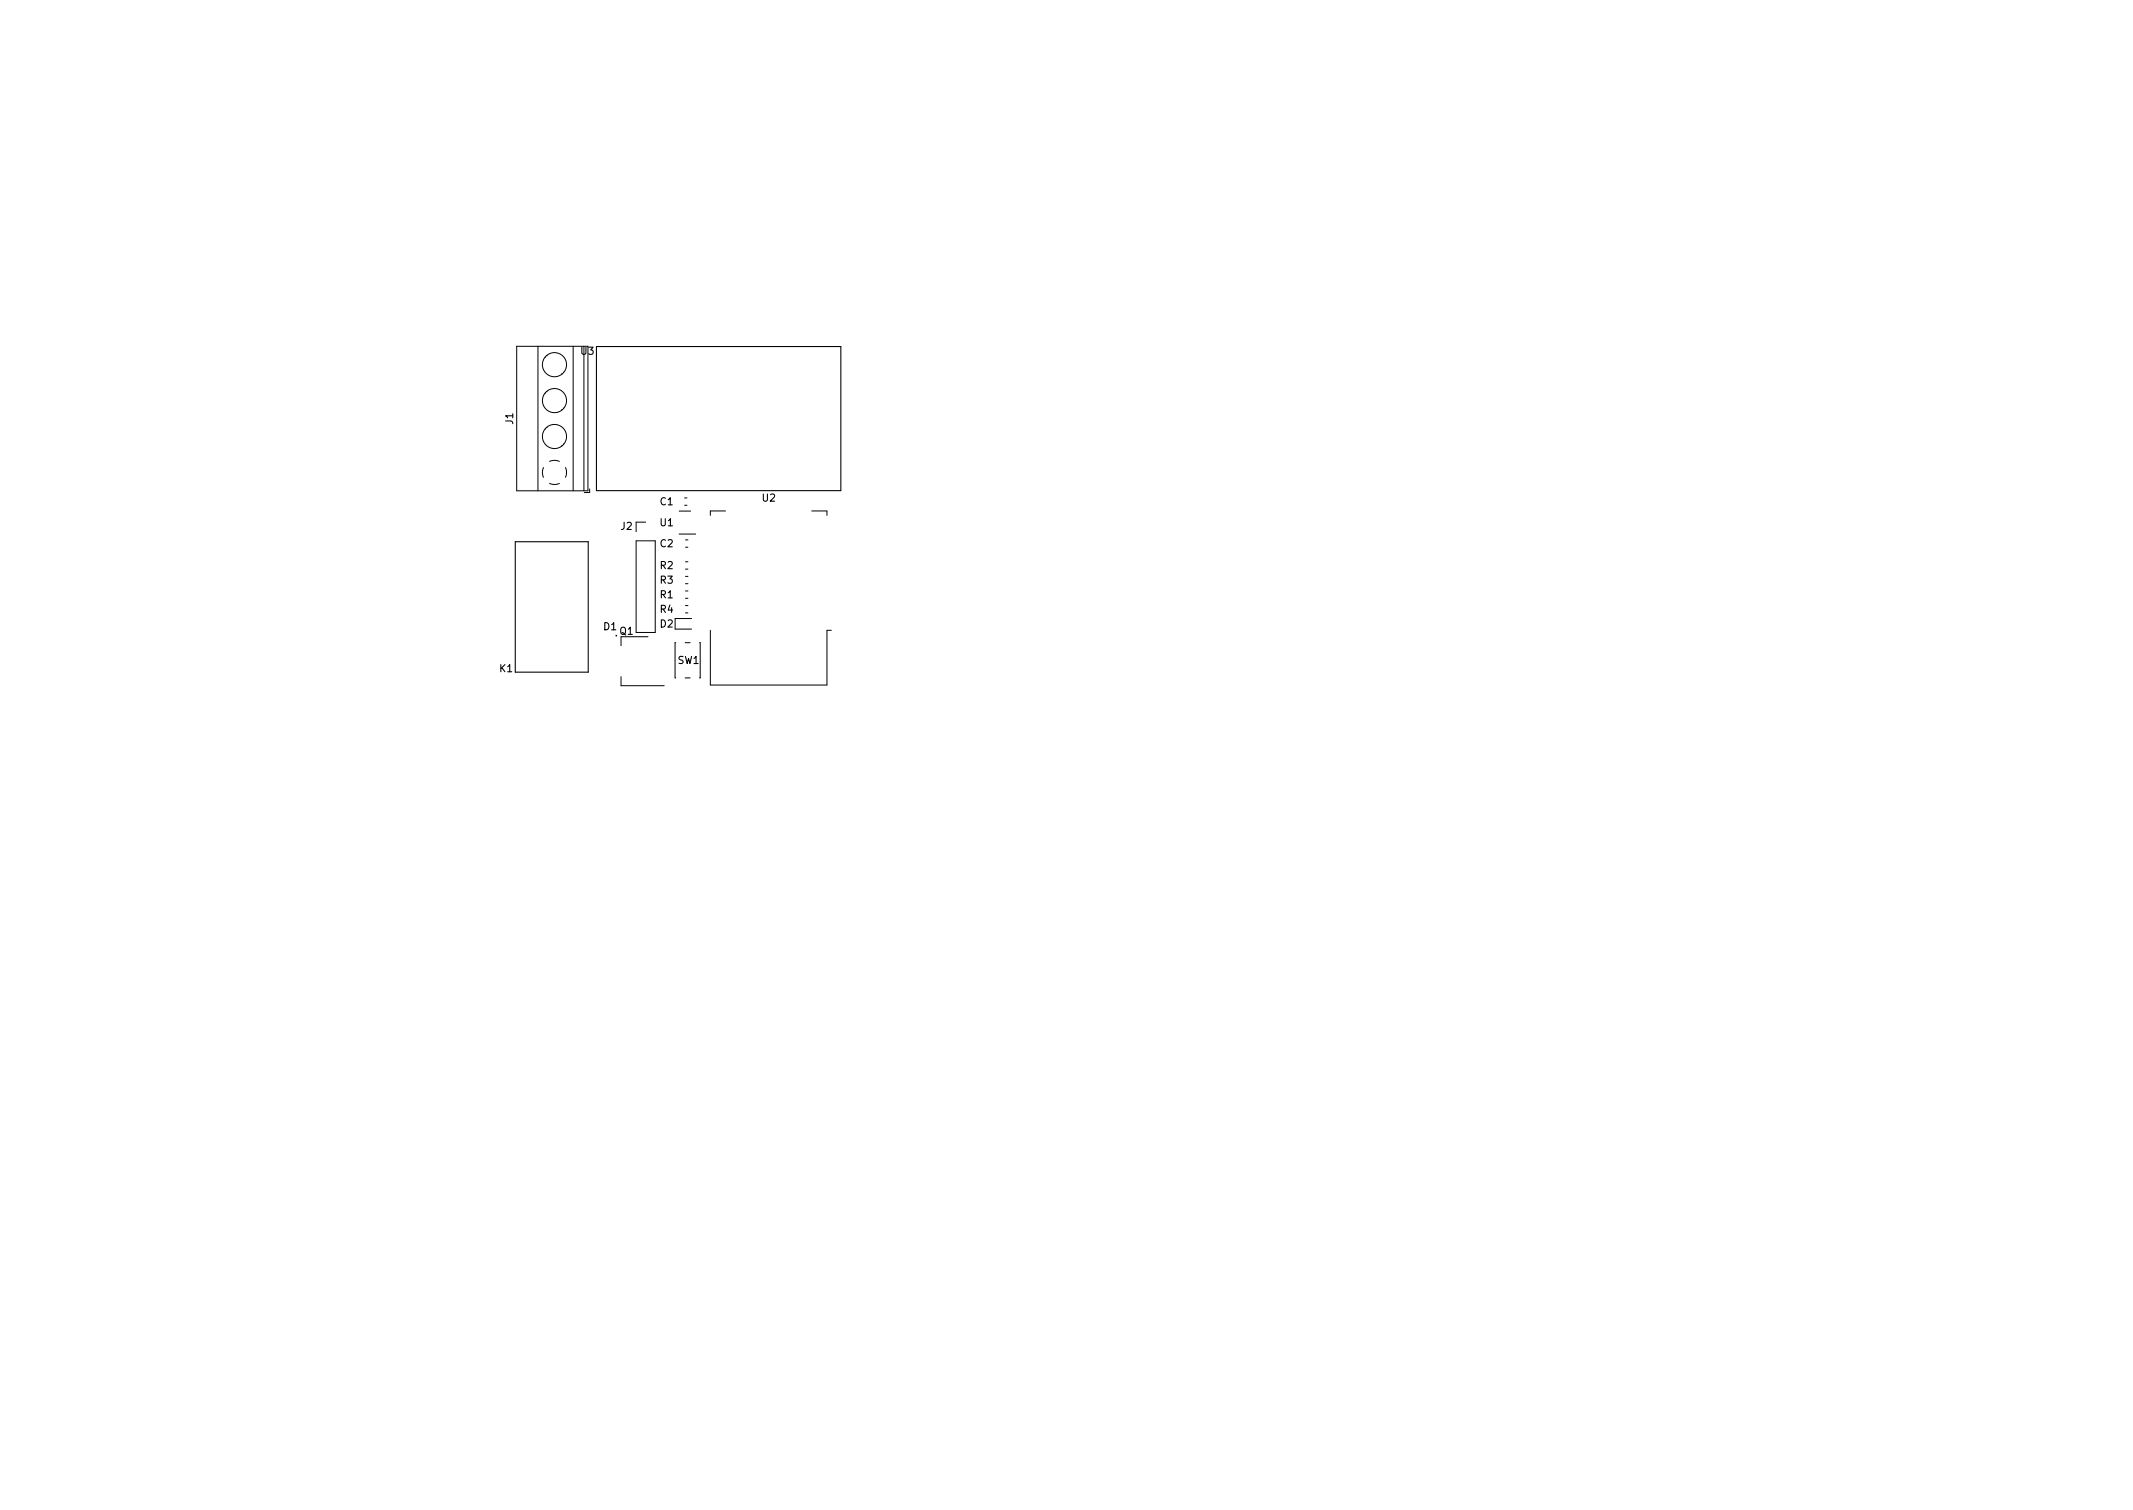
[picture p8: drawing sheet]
<svg xmlns="http://www.w3.org/2000/svg" width="297mm" height="210mm" viewBox="0 0 297 210" stroke-linecap="round" stroke-linejoin="round" font-family="sans-serif">
<path d="M83.1 48.3h34v20h-34zM71.8 75.4h10.1v18.2h-10.1z" fill="none" stroke="#000" stroke-width=".15"/>
<g fill="none" stroke="#000" stroke-width=".14">
<path d="M72 48.2h9.9v20.1h-9.9zM74.9 48.2v20.1M75.9 59.7h.1M75.9 54.7h.1M75.9 49.7h.1M76.1 59.5l.1 .1M76.1 54.5l.1 .1M76.1 49.5l.1 .1M78.2 57l.1 .1M78.2 52l.1 .1M78.5 56.8h.1M78.5 51.8h.1"/>
<path d="M79.8 48.2v20.1M81.3 48.2v20.1M75.7 65.1l-.2 .7 .2 .7M76.5 67.3l.7 .2 .7-.2M76.5 64.2l.7-.1 .7 .1M78.2 62l.1 .1M78.5 61.8h.1M78.8 65.1l.1 .7-.1 .7M82.1 68.1v.5h-.7M88.6 75.3h2.6v12.8h-2.6zM89.9 72.7h-1.3v1.3M94.6 71.2h1.6"/>
<path d="M94.6 74.4h2.3M95.3 70.4h.4M95.3 69.3h.4M95.5 78.2h.3M95.5 79.2h.3M95.5 76.2h.3M95.5 75.2h.3M101 71.1h-2.1v.7M113 71.1h2.2v.7M86.5 94.2v1.3h6M90.2 88.7h-3.7v1.2M94 86.1h2.3"/>
<path d="M94 87.6h2.3M94.1 89.5h-.1v4.9h.1M95.4 94.4h.7M95.4 89.5h.7M95.5 82.3h.3M95.5 83.3h.3M95.5 80.3h.3M95.5 81.3h.3M95.5 84.3h.3M95.5 85.3h.3M97.4 89.5h.1v4.9h-.1M98.9 87.8v7.6h16.3v-7.6h.6"/>
<circle cx="77.2" cy="50.8" r="1.68"/>
<circle cx="77.2" cy="55.8" r="1.68"/>
<circle cx="77.2" cy="60.8" r="1.68"/>
<circle cx="85.8" cy="88.5" r=".05"/>
</g>
<g font-size="1.4">
<text x="80.9" y="49.4">U3</text>
<text x="71.5" y="59.1" transform="rotate(-90 71.5 59.1)">J1</text>
<text x="91.9" y="70.3">C1</text>
<text x="106.2" y="69.8">U2</text>
<text x="86.5" y="73.8">J2</text>
<text x="91.9" y="73.3">U1</text>
<text x="91.9" y="76.2">C2</text>
<text x="91.9" y="83.3">R1</text>
<text x="91.9" y="79.2">R2</text>
<text x="91.9" y="81.3">R3</text>
<text x="84.1" y="87.7">D1</text>
<text x="86.3" y="88.4">Q1</text>
<text x="91.9" y="87.4">D2</text>
<text x="91.9" y="85.3">R4</text>
<text x="69.6" y="93.6">K1</text>
<text x="94.4" y="92.4">SW1</text>
</g>
</svg>
